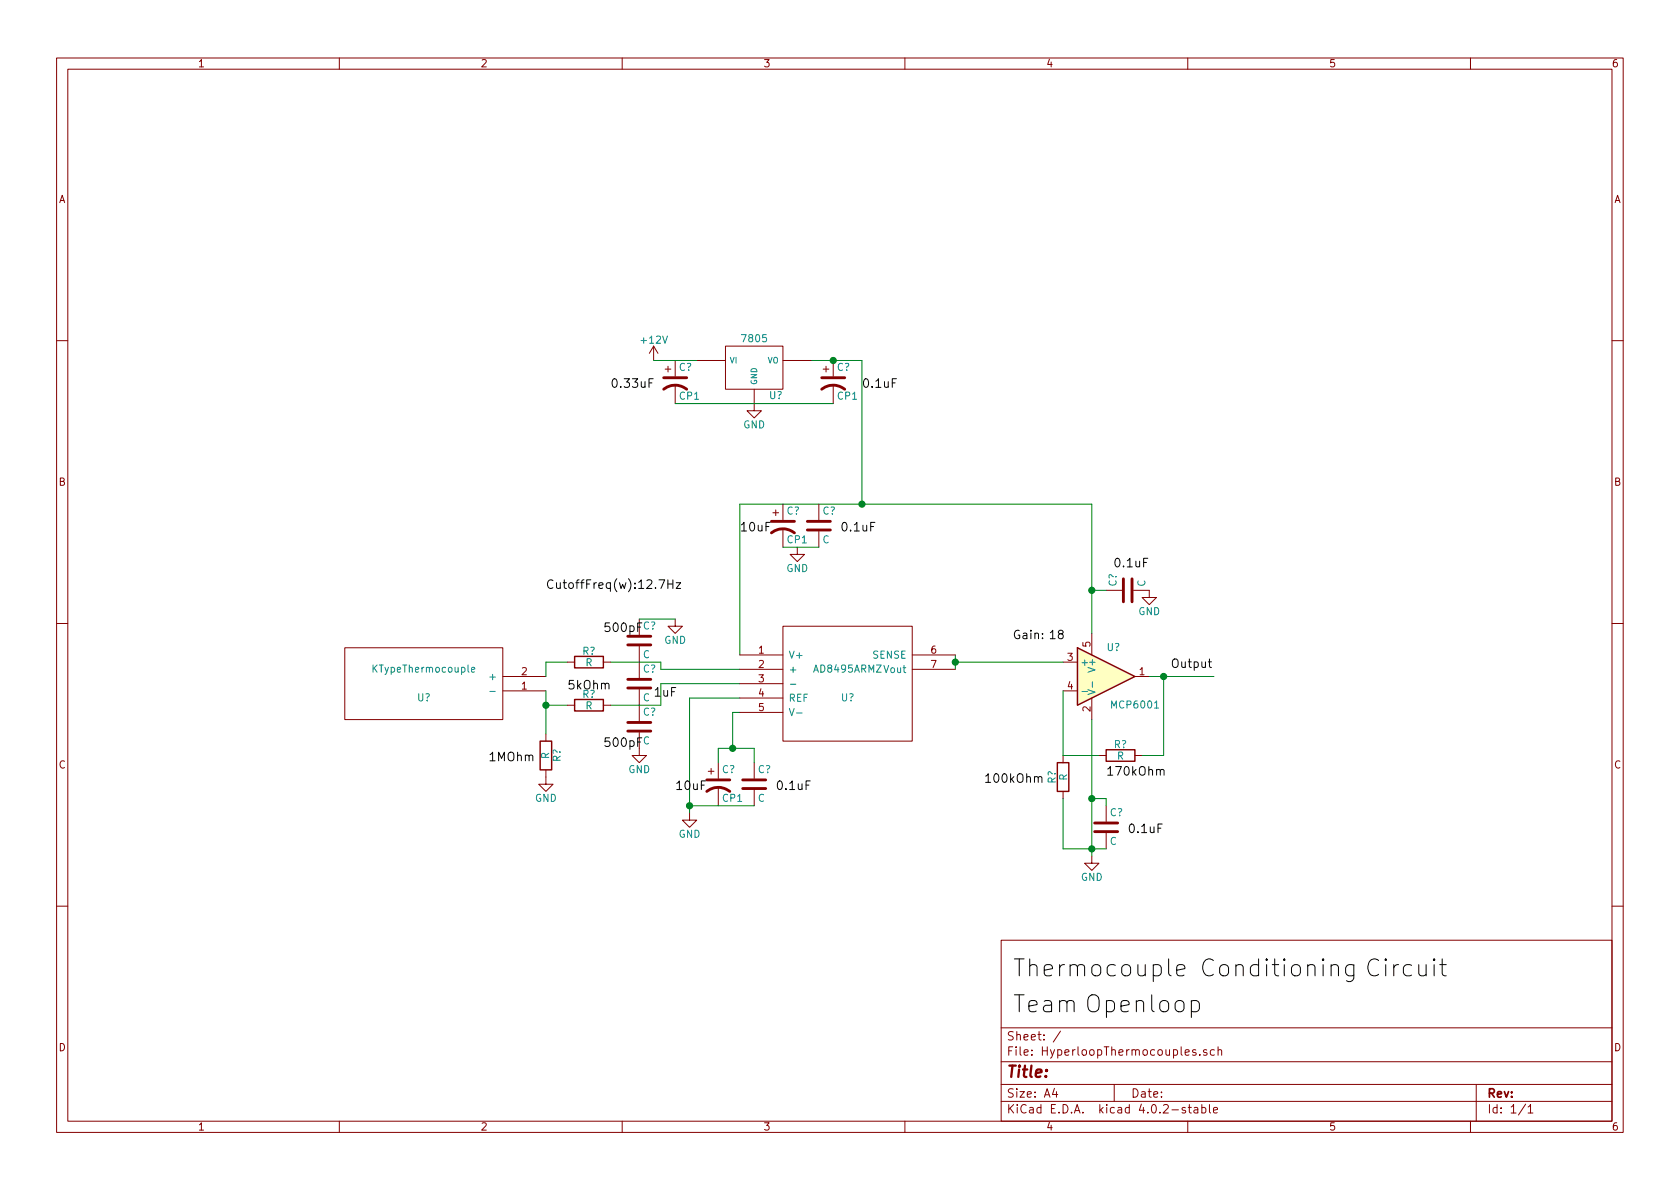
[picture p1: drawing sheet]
<svg xmlns="http://www.w3.org/2000/svg" width="297mm" height="210mm" viewBox="0 0 297 210" stroke-linecap="round" stroke-linejoin="round" font-family="sans-serif">
<g fill="none" stroke="#840000" stroke-width=".18">
<path d="M10 10.3h277v189.9h-277zM12 12.2h273v186.1h-273zM60 10.3v1.9M110 10.3v1.9M160 10.3v1.9M210 10.3v1.9M260 10.3v1.9M10 60.2h2M115.6 61.2l-.8 1.3M115.6 61.2v2.5M115.6 61.2l.7 1.3M117.6 65.3h1"/>
<path d="M118.1 64.8v1M119.4 63.7v2.8M119.4 68.1v3.3M123.2 63.7h5.1M128.3 61.2h10.1v7.6h-10.1zM133.3 68.8v3.8h1.3l-1.3 1.3-1.2-1.3h1.2M138.4 63.7h5.1M145.5 65.3h1.1M146 64.8v1M147.3 63.7v2.8M147.3 68.1v3.3M285 60.2h2"/>
<path d="M136.7 90.7h1M137.2 90.2v1M138.4 89.1v2.8M138.4 93.5v3.3M141 96.8v1.2h1.2l-1.2 1.3-1.3-1.3h1.3M144.8 89.1v2.8M144.8 94v2.8M10 110.3h2M61 114.5h27.9v12.7h-27.9zM88.9 119.6h7.6M100.3 117.1h1.3M106.7 117.1h1.2"/>
<path d="M113 109.5v2.8M113 114.3v5.6M119.4 109.5v1.2h1.2l-1.2 1.3-1.3-1.3h1.3M130.8 115.8h7.6M130.8 118.4h7.6M138.4 110.7h22.9v20.4h-22.9zM161.3 115.8h7.6M161.3 118.4h7.6M188 117.1h2.5M193 112v3.8M195.6 104.4h2.8M200.4 104.4h2.8v1.3h1.3l-1.3 1.2-1.3-1.2h1.3"/>
<path d="M200.7 119.6h2.5M285 110.3h2M88.9 122.2h7.6M96.5 136.1v2.6h1.3l-1.3 1.2-1.3-1.2h1.3M96.5 129.8v1.3M100.3 124.7h1.3M106.7 124.7h1.2M113 129.5v4.1h1.3l-1.3 1.3-1.2-1.3h1.2M113 121.9v5.6M125.2 136.4h1M125.7 135.9v1M127 134.9v2.8"/>
<path d="M127 139.2v3.3M130.8 120.9h7.6M130.8 123.4h7.6M130.8 126h7.6M133.3 134.9v2.8M133.3 139.7v2.8M188 122.2h2.5M188 133.6v1.3M188 139.9v1.3M193 123.4v3.8M194.3 133.6h1.3M200.7 133.6h1.2"/>
<path d="M121.9 143.8v1.2h1.3l-1.3 1.3-1.3-1.3h1.3M193 151.4v1.2h1.3l-1.3 1.3-1.2-1.3h1.2M195.6 142.5v2.8M195.6 147.3v2.8M10 160.2h2M177 166.3h108v32h-108zM285 160.2h2M60 198.3v1.9M110 198.3v1.9M160 198.3v1.9M177 194.8h108M177 191.8h108"/>
<path d="M177 187.8h108M177 181.8h108M186.4 192.5l-.3 1h.9M186.8 193v1M187.5 182.3l-1.3 2M197 191.8v3M209.6 195.9a.37 .37 0 0 0-.6 .1l.1 .3 .5 .1 .1 .1-.3 .3-.4-.1M210 198.3v1.9M210.1 195.8h.5M210.3 195.3v1.3l.3 .2M211.2 195.9h.5l.1 .9M211.4 185.7a.37 .37 0 0 0-.6 .1l.1 .2 .5 .2 .1 .1-.2 .3-.5-.1"/>
<path d="M211.8 196.2l-.5 .1-.2 .2 .2 .3 .5-.1M212.1 186.5v.1M212.5 195.9l.4-.1 .3 .3-.1 .6h-.6M212.5 195.3v1.5M213.4 185.7a.37 .37 0 0 0-.6 .1l.1 .2 .5 .2v.1l-.2 .3-.4-.1M213.8 195.3v1.3l.2 .2M214.6 196.3l.7-.1-.1-.3-.4-.1-.2 .2v.7h.6M214.7 185.7l-.4-.1-.3 .3 .1 .6 .2 .1 .4-.1M215.4 185.7l.2-.1 .4 .1v.9M215.4 185.1v1.5M260 198.3v1.9M261 191.8v6.5"/>
<path d="M269.7 195.2l-1.2 2M270.2 195.8l.4-.5v1.5M270.2 196.8h.8"/>
</g>
<path d="M190.5 114.5l10.2 5.1-10.2 5.1z" fill="#ffffc2" stroke="#ffffc2" stroke-width=".18"/>
<path d="M101.6 116.1h5.1v2h-5.1zM190.5 114.5l10.2 5.1-10.2 5.1zM95.5 131.1h2v5h-2zM101.6 123.7h5.1v2h-5.1zM186.9 134.9h2.1v5h-2.1zM195.6 132.6h5.1v2h-5.1z" fill="none" stroke="#840000" stroke-width=".25"/>
<path d="M83.4 118.4l.5-.1v-.2l-.4-.1-.1 .2v.6h.5M86.6 122.3h1M139.6 125.3l.4 1.3 .4-1.3M139.8 121h.9M140.8 126.1h1M191.3 122.3h1M192.4 122l1.2 .4-1.2 .4M193.1 120.6v.9" fill="none" stroke="#008484" stroke-width=".18"/>
<g fill="none" stroke="#840000" stroke-width=".51">
<path d="M117.3 68.8a3.3 3.3 0 0 1 4.1 0M117.3 66.8h4.1M145.3 68.8a3.3 3.3 0 0 1 4.1 0M145.3 66.8h4.1M136.4 94.2a3.3 3.3 0 0 1 4.1 0M136.4 92.2h4.1M142.7 93.7h4.1M142.7 92.2h4.1M111 114h4.1M111 112.5h4.1M198.6 102.4v4M200.2 102.4v4"/>
<path d="M111 121.7h4.1M111 120.1h4.1M111 129.3h4.1M111 127.8h4.1M125 139.9a3.3 3.3 0 0 1 4 0M125 137.9h4M131.3 139.4h4.1M131.3 137.9h4.1M193.5 147.1h4.1M193.5 145.5h4.1"/>
</g>
<g fill="none" stroke="#008400" stroke-width=".18">
<path d="M115.6 63.7h7.6M119.4 71.4h27.9M143.5 63.7h8.9v25.4M138.4 96.8h6.4M100.3 117.1h-3.8v2.5M107.9 117.1h8.9v1.3h14M113 109.5h6.4M168.9 115.8v2.6M168.9 117.1h19.1M193 112v-22.9h-62.2v26.7M193 104.4h2.6M203.2 119.6h11.4"/>
<path d="M205.7 119.6v14h-3.8M96.5 122.2v7.6M96.5 124.7h3.8M127 134.9v-2.6h6.3v2.6M130.8 123.4h-8.9v20.4M130.8 126h-1.3v6.3M130.8 120.9h-14v3.8h-8.9M188 122.2v11.4h6.3M193 127.2v24.2M121.9 142.5h11.4M188 141.2v8.9h7.6M193 141.2h2.6v1.3"/>
</g>
<g fill="#008400" stroke="#008400" stroke-width=".25">
<circle cx="147.3" cy="63.7" r=".51"/>
<circle cx="129.5" cy="132.3" r=".51"/>
<circle cx="121.9" cy="142.5" r=".51"/>
<circle cx="96.5" cy="124.7" r=".51"/>
<circle cx="193" cy="150.1" r=".51"/>
<circle cx="152.4" cy="89.1" r=".51"/>
<circle cx="193" cy="104.4" r=".51"/>
<circle cx="168.9" cy="117.1" r=".51"/>
<circle cx="193" cy="141.2" r=".51"/>
<circle cx="205.7" cy="119.6" r=".51"/>
</g>
<g fill="none" stroke="#000" stroke-width=".18">
<path d="M114.8 67.7h.5M115.5 67h-.7v1.5M113.5 110.2h-.7v1.5M116.5 102.5h1l-.6 1.6M118.1 102.5v1.6M118.1 103.3h.9M119 102.5v1.6M119.6 103h.7l-.7 1.1h.7M213.6 117h.6M213.8 116.5v1.3l.4 .2M113.5 130.5h-.7v1.5M183.6 137.6a.35 .35 0 0 1 .3-.3 .35 .35 0 0 1 .3 .3v.7"/>
<path d="M205.2 136.3a.35 .35 0 0 1 .3-.3 .35 .35 0 0 1 .3 .3v.8M206.6 169.6v2.6l.2 .2 .3 .2M208.1 171.6l1.4-.3-.2-.6-.8-.1-.3 .1-.1 .3v1.2l.1 .2 .3 .2 .8-.2M210.6 177.1l.9-.2 .3 .2 .3 .4v.9l-.3 .4-.3 .1-.9-.1M235.4 170.9a.76 .76 0 0 1 1.3 .1v1.6M239.4 170.6v2.4a.84 .84 0 0 1-1.3 .4M239.4 170.7a.96 .96 0 0 0-1.5 .4v.9l.2 .3a.99 .99 0 0 0 1.3 .1M254.6 170.6h1.1M255 169.6v2.6l.1 .2 .6 .2"/>
</g>
<g font-size="4.2">
<text x="179.1" y="172.7">Thermocouple</text>
<text x="212.1" y="172.7">Conditioning</text>
<text x="241.3" y="172.7">Circuit</text>
<text x="179.1" y="179.1">Team Openloop</text>
</g>
<text font-size="2.8" fill="#840000" x="178" y="190.5">Title:</text>
<g font-size="2.1">
<text x="107.9" y="68.6">0.33uF</text>
<text x="152.4" y="68.6">0.1uF</text>
<text x="130.8" y="94">10uF</text>
<text x="148.6" y="94">0.1uF</text>
<text x="196.8" y="100.3">0.1uF</text>
<text x="96.5" y="104.1">CutoffFreq(w):12.7Hz</text>
<text x="106.7" y="111.8">500pF</text>
<text x="179.1" y="113">Gain: 18</text>
<text x="207" y="118.1">Output</text>
<text x="100.3" y="121.9">5kOhm</text>
<text x="115.6" y="123.2">1uF</text>
<text x="86.4" y="134.6">1MOhm</text>
<text x="106.7" y="132.1">500pF</text>
<text x="195.6" y="137.2">170kOhm</text>
<text x="119.4" y="139.7">10uF</text>
<text x="137.2" y="139.7">0.1uF</text>
<text x="174" y="138.4">100kOhm</text>
<text x="199.4" y="147.3">0.1uF</text>
</g>
<g font-size="2.1" fill="#840000">
<text x="178" y="184">Sheet: /</text>
<text x="178" y="186.7">File: HyperloopThermocouples.sch</text>
<text x="178" y="196.9">KiCad E.D.A. kicad 4.0.2-stable</text>
<text x="178" y="194.1">Size: A4</text>
<text x="200" y="194.1">Date:</text>
<text x="263" y="194.1">Rev:</text>
<text x="263" y="196.9">Id: 1/1</text>
</g>
<g font-size="1.8" fill="#840000">
<text x="35" y="11.9">1</text>
<text x="85" y="11.9">2</text>
<text x="135" y="11.9">3</text>
<text x="185" y="11.9">4</text>
<text x="235" y="11.9">5</text>
<text x="285" y="11.9">6</text>
<text x="10.4" y="35.9">A</text>
<text x="285.4" y="35.9">A</text>
<text x="10.4" y="85.9">B</text>
<text x="285.4" y="85.9">B</text>
<text x="92.2" y="119.4">2</text>
<text x="134.1" y="115.6">1</text>
<text x="134.1" y="118.1">2</text>
<text x="164.6" y="115.6">6</text>
<text x="164.6" y="118.1">7</text>
<text x="188.7" y="116.8">3</text>
<text x="192.8" y="114.4" transform="rotate(-90 192.8 114.4)">5</text>
<text x="201.4" y="119.4">1</text>
<text x="92.2" y="121.9">1</text>
<text x="134.1" y="120.6">3</text>
<text x="134.1" y="123.2">4</text>
<text x="134.1" y="125.7">5</text>
<text x="188.7" y="121.9">4</text>
<text x="192.8" y="125.8" transform="rotate(-90 192.8 125.8)">2</text>
<text x="10.4" y="135.9">C</text>
<text x="285.4" y="135.9">C</text>
<text x="10.4" y="185.9">D</text>
<text x="285.4" y="185.9">D</text>
<text x="35" y="199.9">1</text>
<text x="85" y="199.9">2</text>
<text x="135" y="199.9">3</text>
<text x="185" y="199.9">4</text>
<text x="235" y="199.9">5</text>
<text x="285" y="199.9">6</text>
</g>
<g font-size="1.8" fill="#008484">
<text x="113.5" y="60.8">+12V</text>
<text x="120" y="65.6">C?</text>
<text x="131.4" y="60.5">7805</text>
<text x="148" y="65.6">C?</text>
<text x="120.2" y="70.7">CP1</text>
<text x="136" y="70.6">U?</text>
<text x="148.1" y="70.7">CP1</text>
<text x="131.4" y="75.7">GND</text>
<text x="139.1" y="91">C?</text>
<text x="145.4" y="91">C?</text>
<text x="139" y="101.1">GND</text>
<text x="139.2" y="96.1">CP1</text>
<text x="145.4" y="96.1">C</text>
<text x="197.4" y="103.7" transform="rotate(-90 197.4 103.7)">C?</text>
<text x="202.5" y="103.8" transform="rotate(-90 202.5 103.8)">C</text>
<text x="113.7" y="111.3">C?</text>
<text x="117.4" y="113.8">GND</text>
<text x="201.2" y="108.8">GND</text>
<text x="66.1" y="118.9">KTypeThermocouple</text>
<text x="102.9" y="115.8">R?</text>
<text x="103.5" y="117.8">R</text>
<text x="113.7" y="116.4">C</text>
<text x="113.7" y="118.9">C?</text>
<text x="139.4" y="116.5">V+</text>
<text x="139.4" y="119">+</text>
<text x="144.1" y="118.9">AD8495ARMZ Vout</text>
<text x="154.3" y="116.5">SENSE</text>
<text x="191" y="117.7">+</text>
<text x="193.7" y="118.5" transform="rotate(-90 193.7 118.5)">V+</text>
<text x="195.7" y="115.1">U?</text>
<text x="73.8" y="124">U?</text>
<text x="86.8" y="120.3">+</text>
<text x="102.9" y="123.4">R?</text>
<text x="103.5" y="125.4">R</text>
<text x="113.7" y="124">C</text>
<text x="139.4" y="124.1">REF</text>
<text x="148.7" y="124">U?</text>
<text x="196.7" y="125.3">MCP6001</text>
<text x="113.7" y="126.5">C?</text>
<text x="113.7" y="131.6">C</text>
<text x="97.1" y="134.2" transform="rotate(-90 97.1 134.2)">R</text>
<text x="99.1" y="134.7" transform="rotate(-90 99.1 134.7)">R?</text>
<text x="111.1" y="136.7">GND</text>
<text x="127.6" y="136.7">C?</text>
<text x="134" y="136.7">C?</text>
<text x="196.9" y="132.3">R?</text>
<text x="197.5" y="134.3">R</text>
<text x="94.6" y="141.8">GND</text>
<text x="127.8" y="141.8">CP1</text>
<text x="134" y="141.8">C</text>
<text x="186.6" y="138.6" transform="rotate(-90 186.6 138.6)">R?</text>
<text x="188.7" y="138" transform="rotate(-90 188.7 138)">R</text>
<text x="120" y="148.1">GND</text>
<text x="196.2" y="144.3">C?</text>
<text x="196.2" y="149.4">C</text>
<text x="191.1" y="155.7">GND</text>
</g>
<g font-size="1.4" fill="#008484">
<text x="129" y="64.3">VI</text>
<text x="135.6" y="64.3">VO</text>
<text x="133.9" y="68.1" transform="rotate(-90 133.9 68.1)">GND</text>
</g>
</svg>
